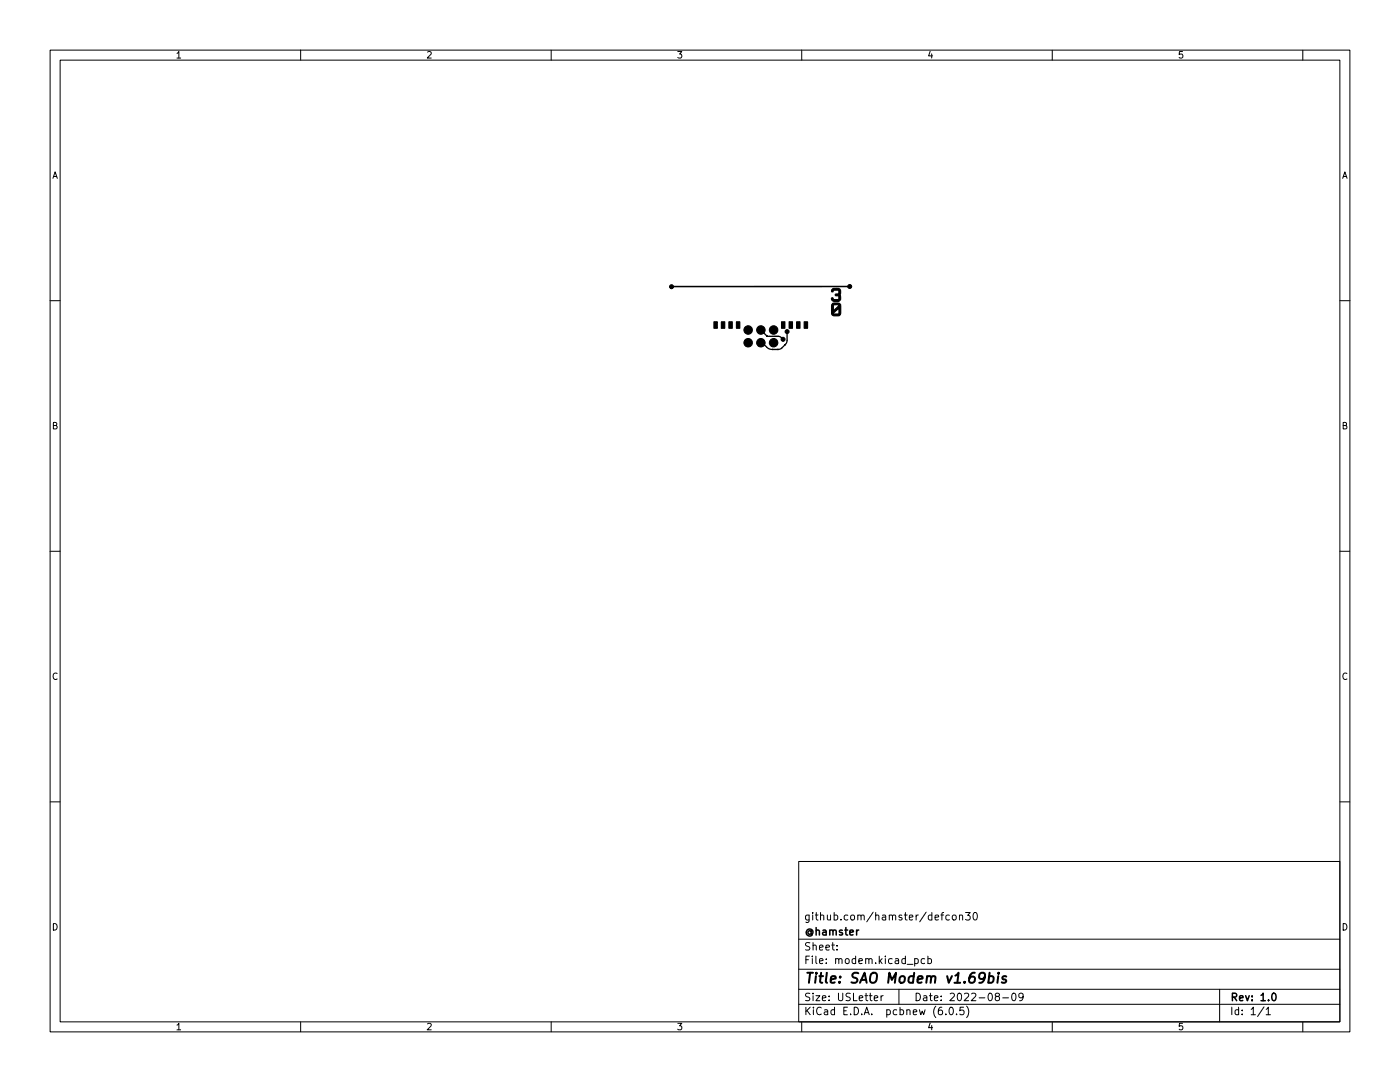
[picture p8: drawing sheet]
<svg xmlns="http://www.w3.org/2000/svg" width="279mm" height="216mm" viewBox="0 0 279 216" stroke-linecap="round" stroke-linejoin="round" font-family="sans-serif">
<g fill="none" stroke="#000" stroke-width=".2">
<path d="M10 10h259.4v195.9h-259.4zM12 12h255.4v191.9h-255.4zM60 10v2M110 10v2M160 10v2M210 10v2M260 10v2M10 60h2M267.4 60h2M10 110h2M267.4 110h2M10 160h2"/>
<path d="M267.4 160h2M159.4 171.9h108v32h-108zM159.4 197.4h108M159.4 193.4h108M159.4 187.4h108M167 189.4v.2M167 188.7v.1M174.5 199.2l.7-.2-.1-.3h-.4l-.2 .2v.7h.6M175.8 198.7v1M176.3 198.7l-.5 .3M179.4 197.4v3M182.5 191.4l.5-.1 .3 .3-.2 .6h-.6"/>
<path d="M182.5 191.3v1.5M184.5 191.4l-.4-.1-.3 .3 .2 .6h.5M185.2 191.4l.4-.1 .3 .3-.1 .6h-.6M185.2 190.8v1.5M189.5 182.6h-.5l-.2 .3 .1 .6h.6M190.2 182.6h.3l.3 .3v.4l-.3 .3-.3-.1-.2-.2zM191.5 182.7l.2-.1h.3l.1 1M191.5 182.6v1M192.7 182.1h.9l-.5 .5 .4 .2v.6l-.2 .2-.6-.2M194.4 182.2l.1-.1a.8 .8 0 0 1 .6 .7 .8 .8 0 0 1-.6 .8 1 1 0 0 1-.1-1.4zM198.9 198.8l-.3-.3 .1-.2 .2-.1h.4l.2 .3-.1 .2-.6 .2-.2 .2 .1 .4 .2 .2h.3l.3-.3v-.3l-.3-.3M200.1 199.1h1.2"/>
<path d="M202 198.3l.3-.1a.8 .8 0 0 1 .5 .7 .8 .8 0 0 1-.5 .8l-.3-.2-.1-.4zM204.2 198.8l-.3 .3h-.3l-.3-.3 .2-.6h.4l.2 .1a.99 .99 0 0 1-.3 1.4h-.3M243.4 197.4v6.5M60 203.9v2M110 203.9v2M159.4 200.4h108M160 203.9v2M188.8 202.3v.2M189.6 201h.2a.8 .8 0 0 1 .5 .7 .8 .8 0 0 1-.5 .8 1 1 0 0 1-.2-1.5zM190.9 202.3v.2M192.3 201h-.7l-.1 .7 .3-.2 .5 .1 .1 .2-.1 .5-.2 .2-.6-.2M192.9 200.8a1.72 1.72 0 0 1 0 2.2"/>
<path d="M210 203.9v2M252.3 200.9l-1.3 1.9M252.7 201.4l.4-.4v1.5M252.7 202.5h.8M260 203.9v2"/>
</g>
<path d="M169.6 57.2h-35.8M254 198.2h.2a.8 .8 0 0 1 .5 .7 .8 .8 0 0 1-.5 .8 1 1 0 0 1-.2-1.5z" fill="none" stroke="#000" stroke-width=".3"/>
<path d="M197.4 194.9h.8l.1 .3-.1 .5a.66 .66 0 0 1-.9 .3M197.5 194.1l-.3 2M199.2 194.8l-.1 1.3M199.3 194.1v.2M200.8 194.9a.49 .49 0 0 0-.8 .3l.1 .1 .5 .1 .2 .3-.3 .4-.6-.1" fill="none" stroke="#000" stroke-width=".4"/>
<g fill="#000" stroke="#000" stroke-width=".2">
<path d="M166.1 57.7l.2-.1a1.18 1.18 0 0 1 1.5 .4l-.2 .8a.95 .95 0 0 1-.2 1.3h-.9a.38 .38 0 0 1-.5-.2 .38 .38 0 0 1 .2-.5 .7 .7 0 0 0 1.2 .2 .43 .43 0 0 0-.1-.6 .43 .43 0 0 0-.5 0l-.1-.3a.6 .6 0 0 0 .7-.7l-.1-.1-.9 .1a.25 .25 0 0 1-.4 .3 .25 .25 0 0 1 0-.5zM142.5 64.2h.7v1.3h-.7zM144 64.2h.6v1.3h-.6zM145.5 64.2h.7v1.3h-.7zM147 64.2h.7v1.3h-.7zM156 64.2h.7v1.3h-.7zM157.5 64.2h.7v1.3h-.7zM159 64.2h.7v1.3h-.7zM160.5 64.2h.7v1.3h-.7zM166.1 60.6l.3-.1a1.13 1.13 0 0 1 1.4 .3v.3a2.19 2.19 0 0 1-.3 1.9h-.1a1.14 1.14 0 0 1-1.4-.3v-.2h.3l.1 .2 1-.1v-1.1l-1.1 1h-.3l-.1-.5h.4l1.1-1a.6 .6 0 0 0-.7-.2 .6 .6 0 0 0-.4 .7v.5h-.4l.1-1.1z"/>
<circle cx="134" cy="57.2" r=".4"/>
<circle cx="169.6" cy="57.2" r=".4"/>
<circle cx="149.3" cy="68.4" r=".85"/>
<circle cx="149.3" cy="65.8" r=".85"/>
<circle cx="151.8" cy="68.4" r=".85"/>
<circle cx="151.8" cy="65.8" r=".85"/>
<circle cx="154.4" cy="68.4" r=".85"/>
<circle cx="154.4" cy="65.8" r=".85"/>
<circle cx="156.3" cy="67.7" r=".4"/>
<circle cx="157.1" cy="66.2" r=".4"/>
</g>
<path d="M151.9 65.9l1.2 1.2M153.1 67.1h.1M153.1 67.1h2.4l.8 .6M157.1 66.2l-.1 2.1-1.3 1.3-.4 .1-1.7-.1-1.4-1.1-.3-.1" fill="none" stroke="#000" stroke-width=".25"/>
<text font-size="2.8" x="160.4" y="196.2">Title: SAO Modem v1.69bis</text>
<g font-size="2.1">
<text x="160.4" y="183.6">github.com/hamster/defcon30</text>
<text x="160.4" y="189.7">Sheet:</text>
<text x="160.4" y="186.7">@hamster</text>
<text x="160.4" y="192.4">File: modem.kicad_pcb</text>
<text x="160.4" y="202.5">KiCad E.D.A. pcbnew (6.0.5)</text>
<text x="160.4" y="199.7">Size: USLetter</text>
<text x="182.4" y="199.7">Date: 2022-08-09</text>
<text x="245.4" y="199.7">Rev: 1.0</text>
<text x="245.4" y="202.5">Id: 1/1</text>
</g>
<g font-size="1.8">
<text x="35" y="11.6">1</text>
<text x="85" y="11.6">2</text>
<text x="135" y="11.6">3</text>
<text x="185" y="11.6">4</text>
<text x="235" y="11.6">5</text>
<text x="10.3" y="35.6">A</text>
<text x="267.7" y="35.6">A</text>
<text x="10.3" y="85.7">B</text>
<text x="267.7" y="85.7">B</text>
<text x="10.3" y="135.6">C</text>
<text x="267.7" y="135.6">C</text>
<text x="10.3" y="185.7">D</text>
<text x="267.7" y="185.7">D</text>
<text x="35" y="205.6">1</text>
<text x="85" y="205.6">2</text>
<text x="135" y="205.6">3</text>
<text x="185" y="205.6">4</text>
<text x="235" y="205.6">5</text>
</g>
</svg>
